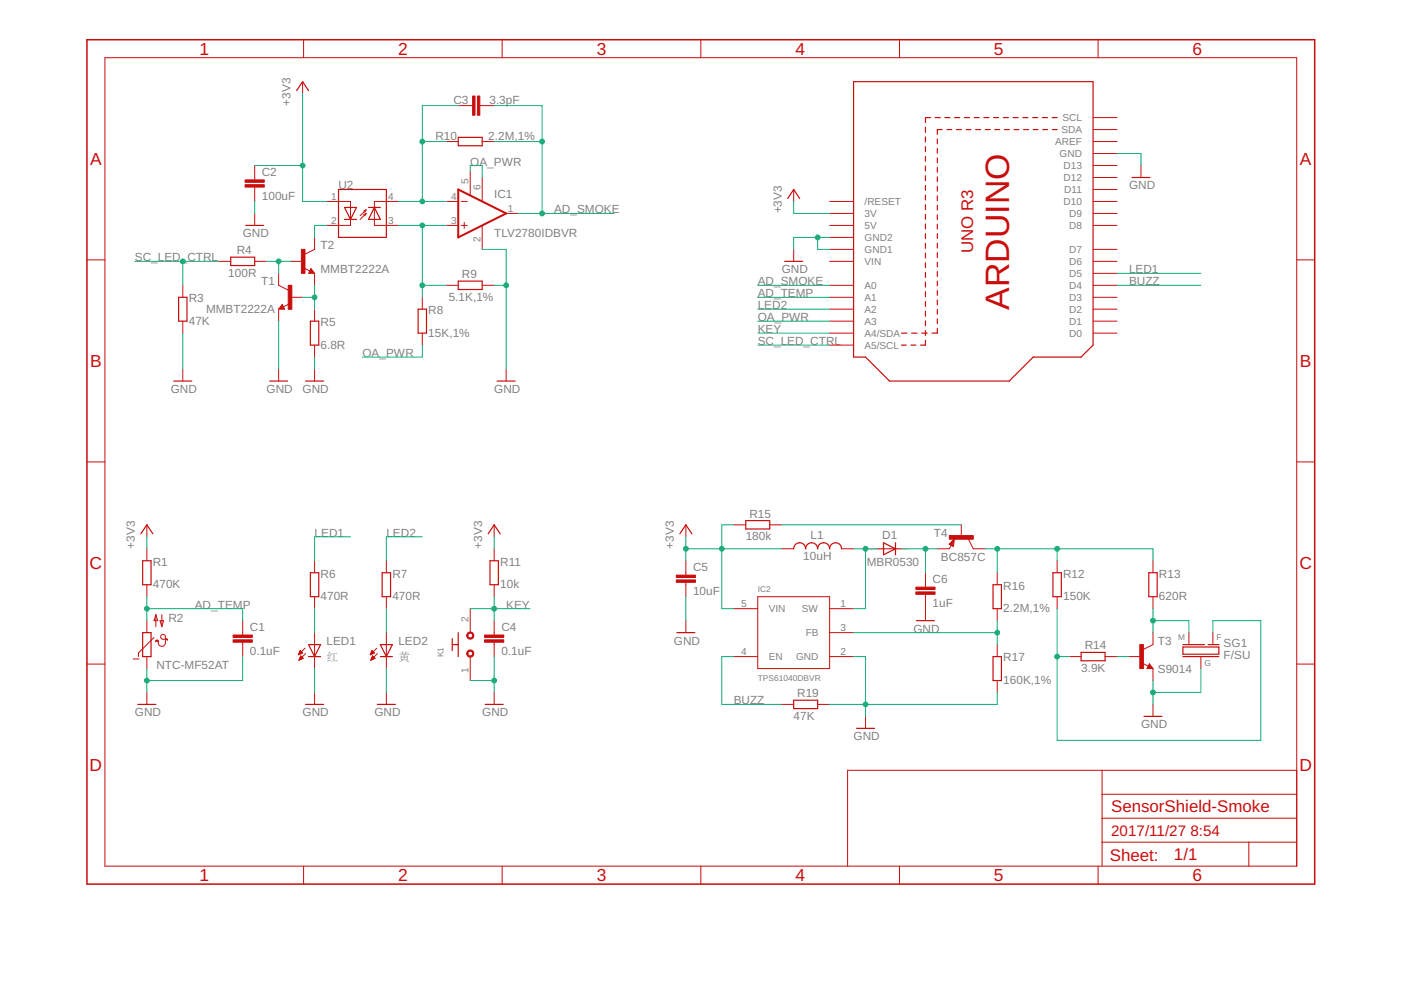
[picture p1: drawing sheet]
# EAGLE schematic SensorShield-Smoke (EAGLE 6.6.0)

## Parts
C1  0.1uF  C-EUC0805  [C0805]
C2  100uF  C-EUC1210  [C1210]
C3  3.3pF  C-EUC0805  [C0805]
C4  0.1uF  C-EUC0805  [C0805]
C5  10uF  C-EUC0805  [C0805]
C6  1uF  C-EUC0805  [C0805]
D1  MBR0530  DIODE-SOD123  [SOD123]
IC1  TLV2780IDBVR  [SOT23-6]
IC2  TPS61040DBVR  [DBV0005A]
K1  MYLIBRARY_MICRO_SWITCH  [MYLIBRARY_MICROSWITCH]
L1  10uH  L-USL3216C  [L3216C]
LED1  红  LEDSML0805  [SML0805]
LED2  黄  LEDSML0805  [SML0805]
Q1  ARDUINOR3-NOIOREF-NOTEXT  [ARDUINOR3-NOTEXT-NOIOREF]
R1  470K  R-EU_R0805  [R0805]
R2  NTC-MF52AT  NTC640  [P640]
R3  47K  R-EU_R0805  [R0805]
R4  100R  R-EU_R0805  [R0805]
R5  6.8R  R-EU_R0805  [R0805]
R6  470R  R-EU_R0805  [R0805]
R7  470R  R-EU_R0805  [R0805]
R8  15K,1%  R-EU_R0805  [R0805]
R9  5.1K,1%  R-EU_R0805  [R0805]
R10  2.2M,1%  R-EU_R0805  [R0805]
R11  10k  R-EU_R0805  [R0805]
R12  150K  R-EU_R0805  [R0805]
R13  620R  R-EU_R0805  [R0805]
R14  3.9K  R-EU_R0805  [R0805]
R15  180k  R-EU_R0805  [R0805]
R16  2.2M,1%  R-EU_R0805  [R0805]
R17  160K,1%  R-EU_R0805  [R0805]
R19  47K  R-EU_R0805  [R0805]
SG1  F/SU  [F/SU]
T1  MMBT2222A  MMBT2222ALT1-NPN-SOT23-BEC  [SOT23-BEC]
T2  MMBT2222A  MMBT2222ALT1-NPN-SOT23-BEC  [SOT23-BEC]
T3  S9014  BC847C-NPN-SOT23-BEC  [SOT23-BEC]
T4  BC857C  BC857C-PNP-SOT23-BEC  [SOT23-BEC]
U2  SMOKE-CHAMBER6-131  [6-131]

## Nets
+3V3: C2.1 C5.1 IC2.5(VIN) L1.1 Q1.3V R1.2 R11.2 R15.2 U2.1(A)
AD_SMOKE: C3.1 IC1.1(OUT) Q1.A0 R10.1
AD_TEMP: C1.1 Q1.A1 R1.1 R2.2
BUZZ: IC2.4(EN) Q1.D4 R19.2
F: R12.1 R14.2 SG1.1(F)
GND: C1.2 C2.2 C4.2 C5.2 C6.2 IC1.2(V-) IC2.2(GND) K1.1 LED1.C LED2.C Q1.GND Q1.GND1 Q1.GND2 R2.1 R3.1 R5.1 R9.1 R17.1 R19.1 SG1.3(G) T1.E T3.E
KEY: C4.1 K1.2 Q1.A4(A4/SDA) R11.1
LED1: Q1.D5 R6.2
LED2: Q1.A2 R7.2
M: R13.1 SG1.2(M) T3.C
N$1: C3.2 IC1.4(-IN) R10.2 U2.4(C1)
N$2: IC1.3(+IN) R8.1 R9.2 U2.3(A1)
N$4: LED1.A R6.1
N$5: R4.2 T1.C T2.B
N$6: R5.2 T1.B T2.E
N$7: T2.C U2.2(C)
N$9: D1.A IC2.1(SW) L1.2
N$10: R14.1 T3.B
N$12: LED2.A R7.1
N$13: C6.1 D1.C T4.E
N$14: IC2.3(FB) R16.1 R17.2
N$15: R12.2 R13.2 R16.2 T4.C
N$16: R15.1 T4.B
OA_PWR: IC1.5(!SHDN) IC1.6(V+) Q1.A3 R8.2
SC_LED_CTRL: Q1.A5(A5/SCL) R3.2 R4.1
Unconnected: Q1.AREF Q1.D0 Q1.D1 Q1.D2 Q1.D3 Q1.D6 Q1.D7 Q1.D8 Q1.D9 Q1.D10 Q1.D11 Q1.D12 Q1.D13 Q1.RESET(/RESET) Q1.SCL Q1.SDA

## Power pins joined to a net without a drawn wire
5V: Q1.5V
VIN: Q1.VIN
